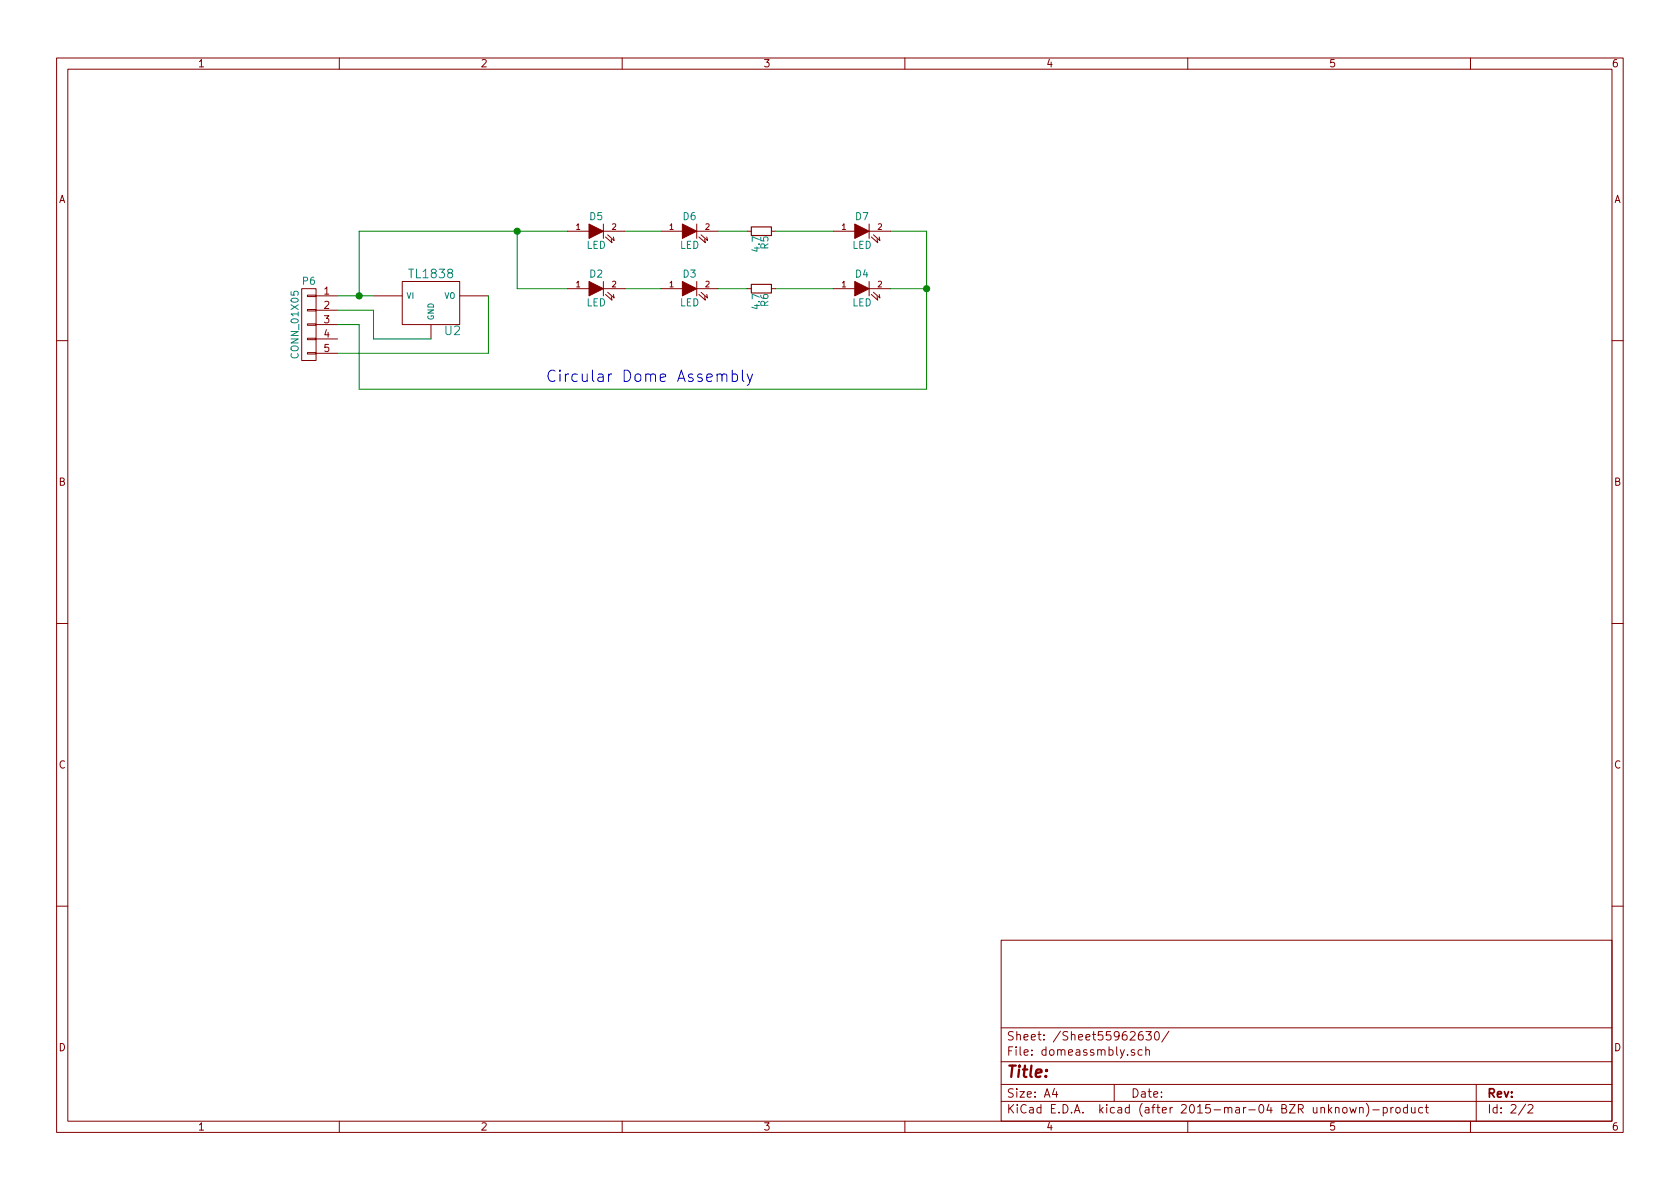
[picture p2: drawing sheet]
EESchema Schematic File Version 2
LIBS:power
LIBS:device
LIBS:transistors
LIBS:conn
LIBS:linear
LIBS:regul
LIBS:74xx
LIBS:cmos4000
LIBS:adc-dac
LIBS:memory
LIBS:xilinx
LIBS:special
LIBS:microcontrollers
LIBS:dsp
LIBS:microchip
LIBS:analog_switches
LIBS:motorola
LIBS:texas
LIBS:intel
LIBS:audio
LIBS:interface
LIBS:digital-audio
LIBS:philips
LIBS:display
LIBS:cypress
LIBS:siliconi
LIBS:opto
LIBS:atmel
LIBS:contrib
LIBS:valves
LIBS:ESP8266
EELAYER 25 0
EELAYER END
$Descr A4 11693 8268
encoding utf-8
Sheet 2 2
Title ""
Date ""
Rev ""
Comp ""
Comment1 ""
Comment2 ""
Comment3 ""
Comment4 ""
$EndDescr
$Comp
L CONN_01X05 P6
U 1 1
P 2150 2250
F 0 "P6" H 2150 2550 50  0000 C CNN
F 1 "CONN_01X05" V 2250 2250 50  0000 C CNN
F 2 "" H 2150 2250 60  0000 C CNN
F 3 "" H 2150 2250 60  0000 C CNN
	1    2150 2250
	-1   0    0    -1  
$EndComp
$Comp
L 7805 U2
U 1 1
P 3000 2100
F 0 "U2" H 3150 1904 60  0000 C CNN
F 1 "TL1838" H 3000 2300 60  0000 C CNN
F 2 "" H 3000 2100 60  0000 C CNN
F 3 "" H 3000 2100 60  0000 C CNN
	1    3000 2100
	1    0    0    -1  
$EndComp
Wire Wire Line
	2350 2050 2500 2050
Wire Wire Line
	2500 2050 2600 2050
Wire Wire Line
	2350 2150 2600 2150
Wire Wire Line
	2600 2150 2600 2350
Wire Wire Line
	2600 2350 3000 2350
Wire Wire Line
	2350 2450 3400 2450
Wire Wire Line
	3400 2450 3400 2050
Wire Wire Line
	2500 2050 2500 1600
Wire Wire Line
	2500 1600 3600 1600
Wire Wire Line
	3600 1600 3950 1600
Connection ~ 2500 2050
$Comp
L LED D2
U 1 1
P 4150 2000
F 0 "D2" H 4150 2100 50  0000 C CNN
F 1 "LED" H 4150 1900 50  0000 C CNN
F 2 "" H 4150 2000 60  0000 C CNN
F 3 "" H 4150 2000 60  0000 C CNN
	1    4150 2000
	1    0    0    -1  
$EndComp
$Comp
L LED D3
U 1 1
P 4800 2000
F 0 "D3" H 4800 2100 50  0000 C CNN
F 1 "LED" H 4800 1900 50  0000 C CNN
F 2 "" H 4800 2000 60  0000 C CNN
F 3 "" H 4800 2000 60  0000 C CNN
	1    4800 2000
	1    0    0    -1  
$EndComp
$Comp
L LED D4
U 1 1
P 6000 2000
F 0 "D4" H 6000 2100 50  0000 C CNN
F 1 "LED" H 6000 1900 50  0000 C CNN
F 2 "" H 6000 2000 60  0000 C CNN
F 3 "" H 6000 2000 60  0000 C CNN
	1    6000 2000
	1    0    0    -1  
$EndComp
$Comp
L LED D5
U 1 1
P 4150 1600
F 0 "D5" H 4150 1700 50  0000 C CNN
F 1 "LED" H 4150 1500 50  0000 C CNN
F 2 "" H 4150 1600 60  0000 C CNN
F 3 "" H 4150 1600 60  0000 C CNN
	1    4150 1600
	1    0    0    -1  
$EndComp
$Comp
L LED D6
U 1 1
P 4800 1600
F 0 "D6" H 4800 1700 50  0000 C CNN
F 1 "LED" H 4800 1500 50  0000 C CNN
F 2 "" H 4800 1600 60  0000 C CNN
F 3 "" H 4800 1600 60  0000 C CNN
	1    4800 1600
	1    0    0    -1  
$EndComp
Wire Wire Line
	4350 1600 4600 1600
Connection ~ 3600 1600
Wire Wire Line
	6450 1600 6200 1600
Wire Wire Line
	6450 2700 2500 2700
Wire Wire Line
	2500 2700 2500 2250
Wire Wire Line
	2500 2250 2350 2250
Text Notes 3800 2650 0    79   ~ 0
Circular Dome Assembly
$Comp
L R_Small R5
U 1 1
P 5300 1600
F 0 "R5" H 5330 1620 50  0000 L CNN
F 1 "4.7" H 5330 1560 50  0000 L CNN
F 2 "" H 5300 1600 60  0000 C CNN
F 3 "" H 5300 1600 60  0000 C CNN
	1    5300 1600
	0    1    1    0   
$EndComp
Wire Wire Line
	4350 2000 4600 2000
$Comp
L R_Small R6
U 1 1
P 5300 2000
F 0 "R6" H 5330 2020 50  0000 L CNN
F 1 "4.7" H 5330 1960 50  0000 L CNN
F 2 "" H 5300 2000 60  0000 C CNN
F 3 "" H 5300 2000 60  0000 C CNN
	1    5300 2000
	0    1    1    0   
$EndComp
Wire Wire Line
	5000 2000 5200 2000
Wire Wire Line
	5400 2000 5800 2000
$Comp
L LED D7
U 1 1
P 6000 1600
F 0 "D7" H 6000 1700 50  0000 C CNN
F 1 "LED" H 6000 1500 50  0000 C CNN
F 2 "" H 6000 1600 60  0000 C CNN
F 3 "" H 6000 1600 60  0000 C CNN
	1    6000 1600
	1    0    0    -1  
$EndComp
Wire Wire Line
	5400 1600 5800 1600
Wire Wire Line
	5000 1600 5200 1600
Wire Wire Line
	3600 1600 3600 2000
Wire Wire Line
	3600 2000 3950 2000
Wire Wire Line
	6450 1600 6450 2000
Wire Wire Line
	6450 2000 6450 2700
Wire Wire Line
	6200 2000 6450 2000
Connection ~ 6450 2000
$EndSCHEMATC
